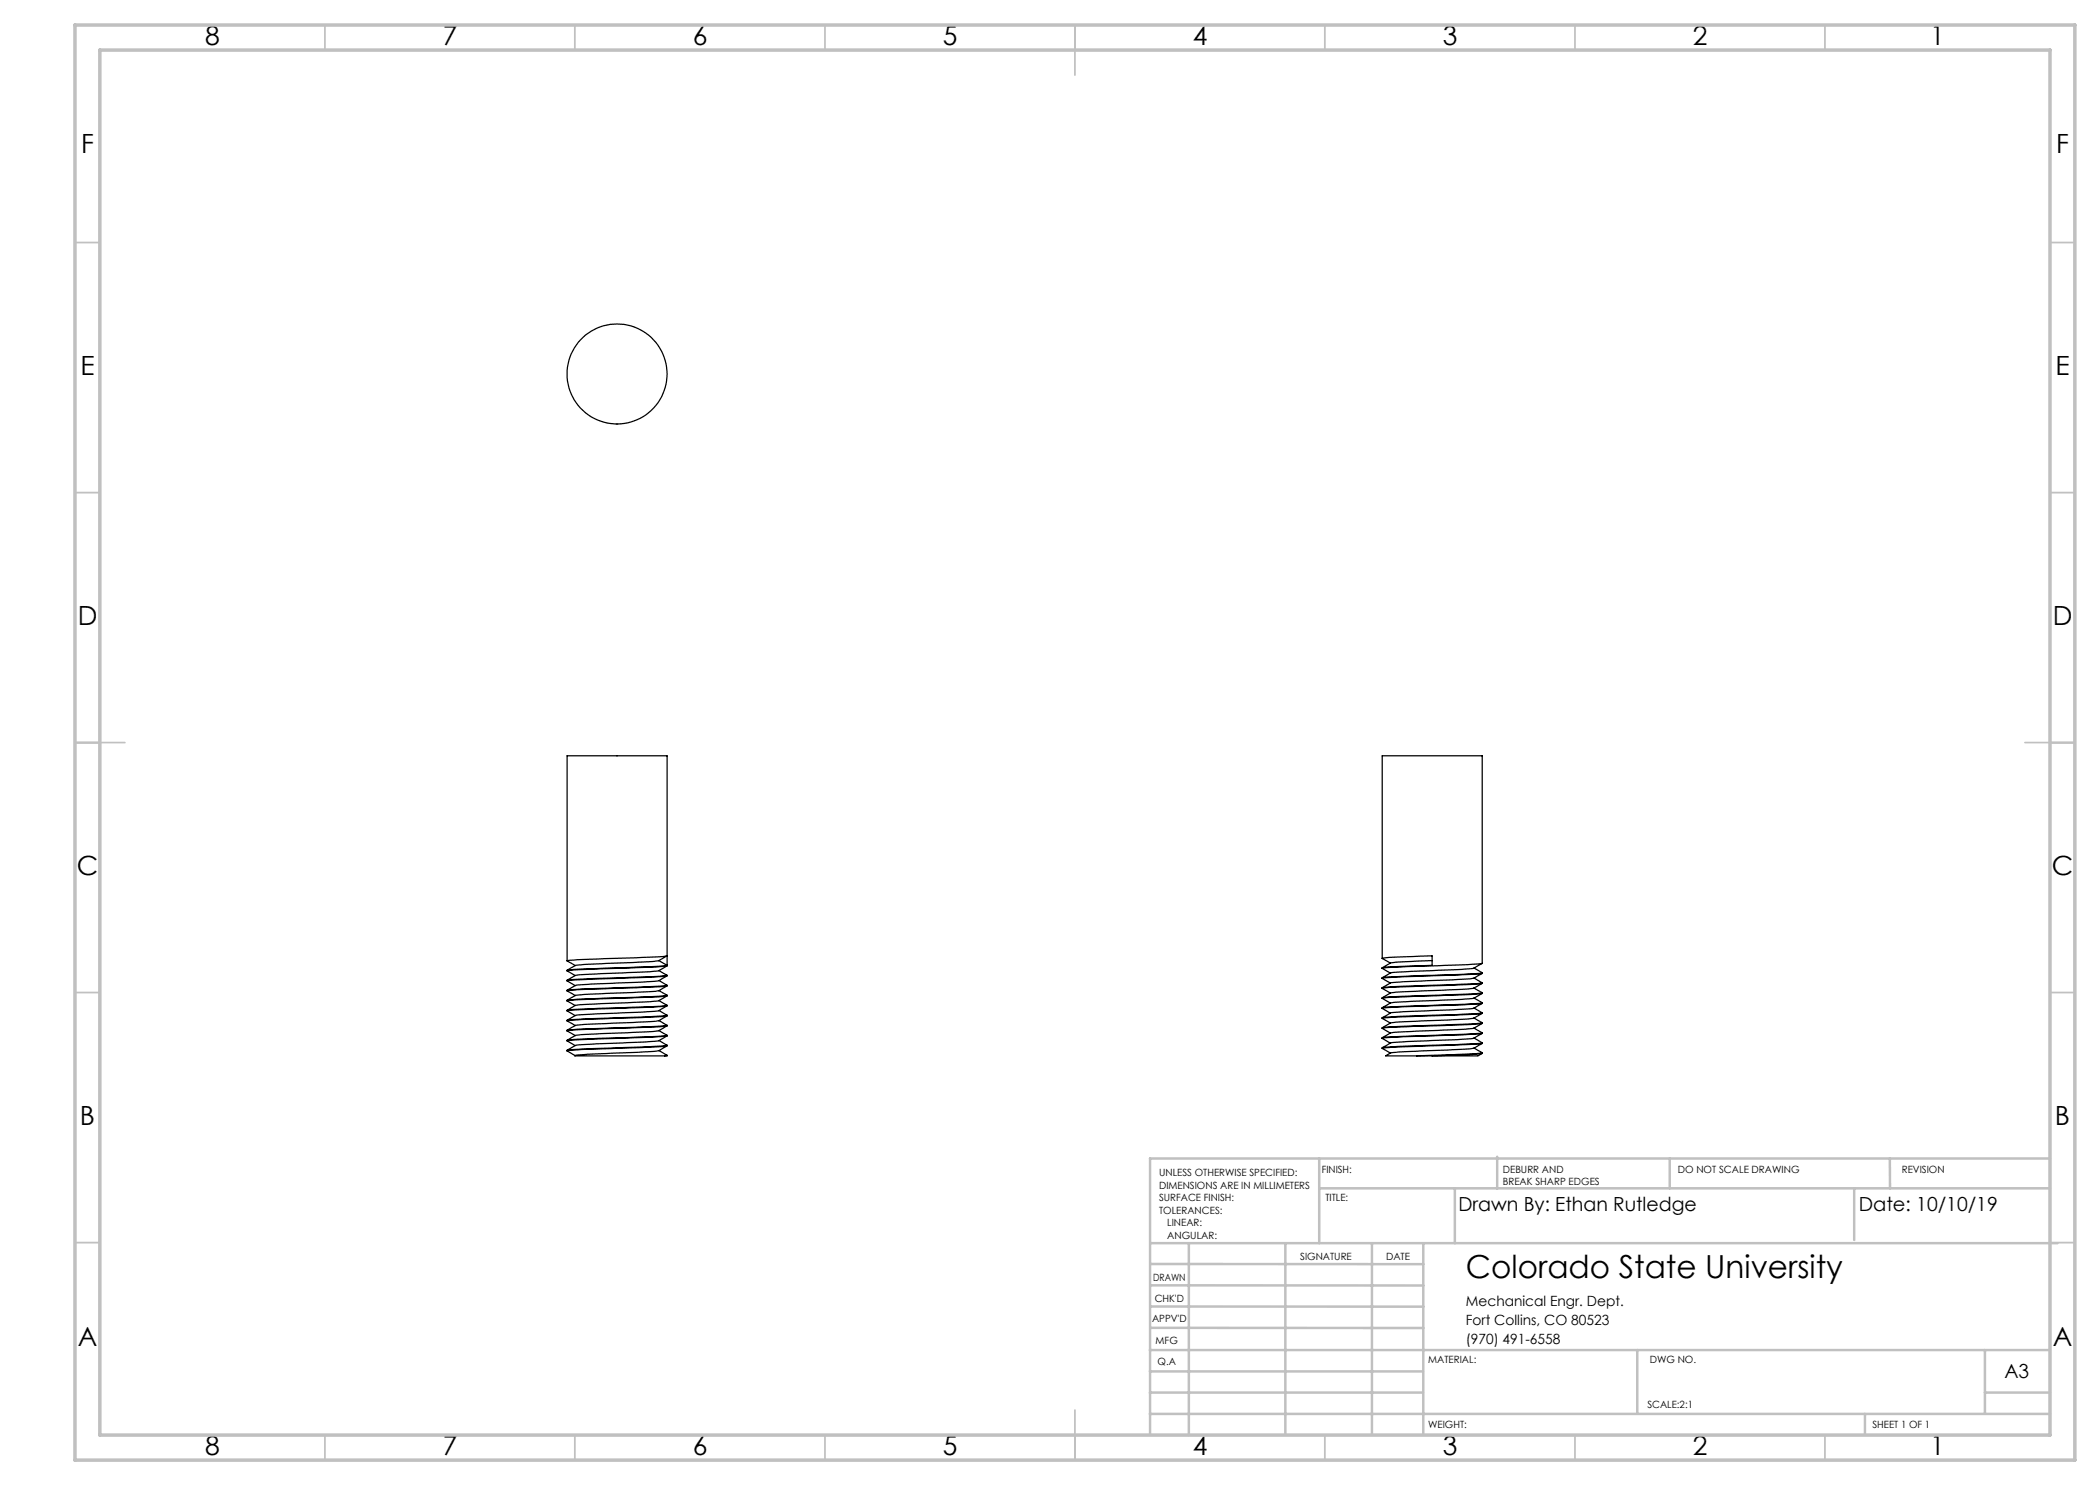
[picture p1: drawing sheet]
<svg xmlns="http://www.w3.org/2000/svg" width="420mm" height="297mm" viewBox="0 0 420 297" stroke-linecap="round" stroke-linejoin="round" font-family="sans-serif">
<g fill="none" stroke="#c0c0c0" stroke-width=".35">
<path d="M65 5v5M115 5v5M165 5v5M215 5v10M265 5v5M315 5v5M365 5v5M15 48.5h5M410 48.5h5M15 98.5h5M410 98.5h5M15 148.5h10"/>
<path d="M405 148.5h10M15 198.5h5M410 198.5h5M15 248.5h5M410 248.5h5M65 287v5M115 287v5M165 287v5M215 282v10M265 287v5M315 287v5M365 287v5"/>
</g>
<g fill="none" stroke="#c0c0c0" stroke-width=".5">
<path d="M263.8 231.7v16.9M263.8 237.7h146.2M291 237.7v10.9M299.4 231.3v6.4M333.9 231.7v6M370.8 237.7v10.3M378 231.7v6M410 231.7h-180v55.2M230.1 248.6h181.4M230.1 257.1h54.6M230.1 252.8h54.6M237.8 248.8v38.2"/>
<path d="M257.1 248.6v38.2M274.4 248.8v38.2M284.7 248.6v38.2M230 278.5h54.6M230 274.3h54.6M230 270h180M230 265.6h54.7M230.1 261.3h54.6M327.4 270v12.8M397 278.5h13M397 270v12.8M230 282.8h180"/>
<path d="M373 282.8v4.2"/>
</g>
<path d="M15 5h400v287h-400zM20 10h390v277h-390z" fill="none" stroke="#c0c0c0" stroke-width=".7"/>
<g fill="none" stroke="#000" stroke-width=".25">
<path d="M113.4 198.2l1.6 .9M113.4 192.2l1.6 .9M113.4 192.2v-41h20v42M113.4 198.1v.1M131.7 192.1l-1.7 .2-11.7 .5a7 7 0 0 0-4.9 1.3l1.6 1M131.8 192.1l1.6-.9-2.1 .2-15.8 .5-2 .3M131.8 192.1l1.6 1-2.9 .2-15.7 .6-1.3 .2M131.8 198.1l1.6 .9M131.8 196.1l1.6 1M131.8 194.1l1.6 1-2.2 .2-12.8 .4-4.9 .3M133.4 199.2l-.8 .5a6.9 6.9 0 0 1-4.1 .7l-11 .5a4.9 4.9 0 0 0-4.1 1.3l1.6 .9M133.4 197.2a5.5 5.5 0 0 1-4.1 1.2l-11 .4a7 7 0 0 0-4.9 1.3v.1"/>
<path d="M133.4 195.2a5.1 5.1 0 0 1-4.1 1.2l-11.8 .5a5.1 5.1 0 0 0-4.1 1.1M133.4 193.2l-.8 .5a6.9 6.9 0 0 1-4.1 .7l-11 .5a5.5 5.5 0 0 0-4.1 1.1v.2l1.6 .9M133.4 199l-2.2 .3-15.7 .5-2 .3M133.4 197.1l-5 .3-12.1 .4-2.8 .2M133.4 199.2l-2.1 .2-16.5 .6-1.3 .2M133.4 197.1l-.1 .1-1.3 .1-16.5 .6-2 .3M133.4 195.1l-.3 .2-3.6 .2-11.1 .3-4.9 .4M133.4 193.2l-2.1 .2-16.5 .6-1.3 .2M133.4 199.1v.1M276.4 199.7l1.7 .9M276.4 195.7l1.7 .9M276.4 193.7l1.7 .9"/>
<path d="M276.4 191.7v-40.5h20v41.5M276.4 193.6v.1M276.4 197.6v.1M276.4 199.6v.1M278.1 192.6l-1.7-.9 1.4-.2 8.6-.3v1.9l-8.6 .3-1.4 .2M278.1 198.6l-1.7 1M278.1 196.6l-1.7 1M278.1 194.6l-1.7 .9M278.1 192.6l-1.7 1M286.4 192.1l-7.2 .3-1.1 .2M294.7 199.6l-2.4 .3-10 .4-4.2 .3M294.7 197.6l-1 .2-13.9 .6-1.7 .2"/>
<path d="M294.7 195.6l-4.1 .4-10.1 .4-2.4 .2M294.7 193.6l-2.4 .3-10 .4-4.2 .3M294.8 195.6l1.6 1.1M294.8 193.6l1.6 1.1-4.9 .3-12.1 .4-2.9 .3M296.4 198.5l-1.3 .3-16.6 .6-2 .2M296.4 196.6l-1.3 .1-16.6 .6-2.1 .3M296.4 194.6l-3.9 .3-14.7 .5-1 .1-.4 .2M296.4 198.7l-1.6 .9 1.6 1-.3 .2-15.8 .6-3.8 .3M296.4 196.7l-1.6 .9 1.6 .9M296.4 194.7l-1.6 .9M296.4 192.7l-1.6 .9M296.4 196.7l-6.1 .4a139.2 139.2 0 0 0-13.9 .6l1.7 .9"/>
<path d="M296.4 198.7l-2 .2-16.6 .6-1.3 .2M296.4 192.7l-2.9 .2-15.7 .6-1.3 .2M296.4 198.6v.1M113.4 206.2l1.6 .9M113.4 204.2l1.6 .9M113.4 200.2l1.6 .9M113.4 204.1h.1M131.8 208.1l1.6 1M131.8 206.1l1.6 1-2.9 .2-15.7 .6-1.3 .2M131.8 204.1l1.6 1M131.8 202.1l1.6 1M131.8 200.1l1.6 1-2.9 .2-15.7 .6-1.3 .2"/>
<path d="M131.8 210.1l1.6 1M133.4 207.2l-.8 .5a3.6 3.6 0 0 1-2.6 .6l-12.5 .6a5.1 5.1 0 0 0-4.1 1.1M133.4 205.2a5.3 5.3 0 0 1-4.1 1.2l-11 .4a7 7 0 0 0-4.9 1.3l1.6 1M133.4 203.2a5.5 5.5 0 0 1-4.1 1.2l-11 .4a7 7 0 0 0-4.9 1.3v.1M133.4 201.2a5.1 5.1 0 0 1-4.1 1.1l-11.8 .6a5.1 5.1 0 0 0-4.1 1.1M133.4 209.2a5.5 5.5 0 0 1-4.1 1.2l-2.7 .1a87.6 87.6 0 0 0-11.6 .7h17.9M133.4 209.1a242.6 242.6 0 0 1-17.1 .7l-2.9 .3 1.6 1M133.4 211.1l-.5 .1M133.4 205.1l-6.2 .4-11.7 .3-2 .3M133.4 203.1l-3.9 .3-12.2 .4-3.8 .2M133.4 209.1l-.3 .2h-1.1l-15.7 .6-2.8 .3M133.4 207.2l-2.9 .2-15.7 .6-1.3 .2"/>
<path d="M133.4 205.2l-2.1 .2-16.5 .6-1.3 .2M133.4 203.1l-.1 .1-1.3 .1-15.7 .6-2.8 .3M133.4 201.1l-.3 .2-2.6 .1-12.1 .4-4.9 .4M133.4 211.1v.1h-.5M133.4 205.1v.1M133.4 207.1v.1M276.4 207.7l1.7 .9M276.4 205.7l1.7 .9M276.4 201.7l1.7 .9M276.4 201.6v.1M276.4 203.5v.2M276.4 205.6v.1"/>
<path d="M276.4 207.6v.1M276.4 209.6v.1M278.1 206.6l-1.7 .9M278.1 204.6l-1.7 1M278.1 202.6l-1.7 .9M278.1 200.6l-1.7 .9M278.1 210.6l-1 .6h6.2M283.3 211.2h3.1M286.4 211.2h9.2M294.7 209.7l-14.9 .7-1.7 .2M294.7 207.6l-16.6 1M294.7 205.6l-1.6 .2-15 .8"/>
<path d="M294.7 203.6l-1 .2-13.9 .6-1.7 .2M294.7 201.6l-4.1 .4-10.1 .3-2.4 .3M294.8 207.6l1.6 1.1-1.3 .1-16.6 .6-2.1 .3 1.7 .9M294.8 201.6l1.6 1.1M294.8 209.6l1.6 .9v.2M296.4 208.6l-1.3 .1-15.7 .6-3 .2 1.7-.9M296.4 210.5l-1.3 .2-11.8 .5M296.4 206.5l-2.9 .3-15 .6-2.1 .2M296.4 204.5l-1.3 .2-16.6 .6-2 .3M296.4 202.6l-1.3 .1-15.7 .6-2.9 .2M296.4 200.6l-2.9 .2-10.2 .4-6.9 .4M296.4 204.7l-1.6 .9 1.6 .9"/>
<path d="M296.4 202.7l-1.6 .9 1.6 .9v.2M296.4 208.7l-1.6 1M296.4 206.7l-1.6 .9M296.4 200.7l-1.6 .9M296.4 202.7l-6.1 .4a139.2 139.2 0 0 0-13.9 .6l1.7 .9M296.4 210.7l-.8 .5M296.4 210.7l-1.3 .2-8.7 .3M296.4 206.6l-.3 .2-3.6 .2-12.2 .4-3.8 .3M296.4 204.7l-2 .2-16.6 .6-1.3 .2"/>
<circle cx="123.4" cy="74.8" r="10"/>
</g>
<text font-size="6.3" x="293.2" y="255.5">Colorado State University</text>
<g font-size="5.3">
<text x="41" y="8.9">8</text>
<text x="88.5" y="8.9">7</text>
<text x="138.5" y="8.9">6</text>
<text x="188.5" y="8.9">5</text>
<text x="238.5" y="8.9">4</text>
<text x="288.5" y="8.9">3</text>
<text x="338.5" y="8.9">2</text>
<text x="386" y="8.9">1</text>
<text x="16.2" y="30.7">F</text>
<text x="411.2" y="30.7">F</text>
<text x="16.1" y="74.9">E</text>
<text x="411.1" y="74.9">E</text>
<text x="15.5" y="124.9">D</text>
<text x="410.5" y="124.9">D</text>
<text x="15.4" y="174.9">C</text>
<text x="410.4" y="174.9">C</text>
<text x="16" y="224.9">B</text>
<text x="411" y="224.9">B</text>
<text x="15.5" y="269.2">A</text>
<text x="410.5" y="269.2">A</text>
<text x="41" y="290.9">8</text>
<text x="88.5" y="290.9">7</text>
<text x="138.5" y="290.9">6</text>
<text x="188.5" y="290.9">5</text>
<text x="238.5" y="290.9">4</text>
<text x="288.5" y="290.9">3</text>
<text x="338.5" y="290.9">2</text>
<text x="386" y="290.9">1</text>
</g>
<g font-size="3.9">
<text x="291.7" y="242.2">Drawn By: Ethan Rutledge</text>
<text x="371.7" y="242.2">Date: 10/10/19</text>
<text x="400.9" y="275.5">A3</text>
</g>
<g font-size="2.8">
<text x="293.2" y="261.1">Mechanical Engr. Dept.</text>
<text x="293.2" y="264.9">Fort Collins, CO 80523</text>
<text x="293.2" y="268.7">(970) 491-6558</text>
</g>
<g font-size="2">
<text x="231.8" y="235.2">UNLESS OTHERWISE SPECIFIED:</text>
<text x="231.8" y="237.7">DIMENSIONS ARE IN MILLIMETERS</text>
<text x="264.4" y="234.6">FINISH:</text>
<text x="300.6" y="234.6">DEBURR AND</text>
<text x="300.6" y="237.1">BREAK SHARP EDGES</text>
<text x="335.6" y="234.6">DO NOT SCALE DRAWING</text>
<text x="380.4" y="234.6">REVISION</text>
<text x="231.8" y="240.2">SURFACE FINISH:</text>
<text x="231.8" y="242.7">TOLERANCES:</text>
<text x="233.4" y="245.2">LINEAR:</text>
<text x="265.1" y="240.2">TITLE:</text>
<text x="233.5" y="247.7">ANGULAR:</text>
<text x="260" y="251.9">SIGNATURE</text>
<text x="277.2" y="251.9">DATE</text>
<text x="230.6" y="256.1">DRAWN</text>
<text x="230.9" y="260.3">CHK'D</text>
<text x="230.4" y="264.4">APPV'D</text>
<text x="231.1" y="268.8">MFG</text>
<text x="231.5" y="273">Q.A</text>
<text x="285.6" y="272.5">MATERIAL:</text>
<text x="330" y="272.5">DWG NO.</text>
<text x="329.5" y="281.7">SCALE:2:1</text>
<text x="285.6" y="285.5">WEIGHT:</text>
<text x="374.5" y="285.6">SHEET 1 OF 1</text>
</g>
</svg>
